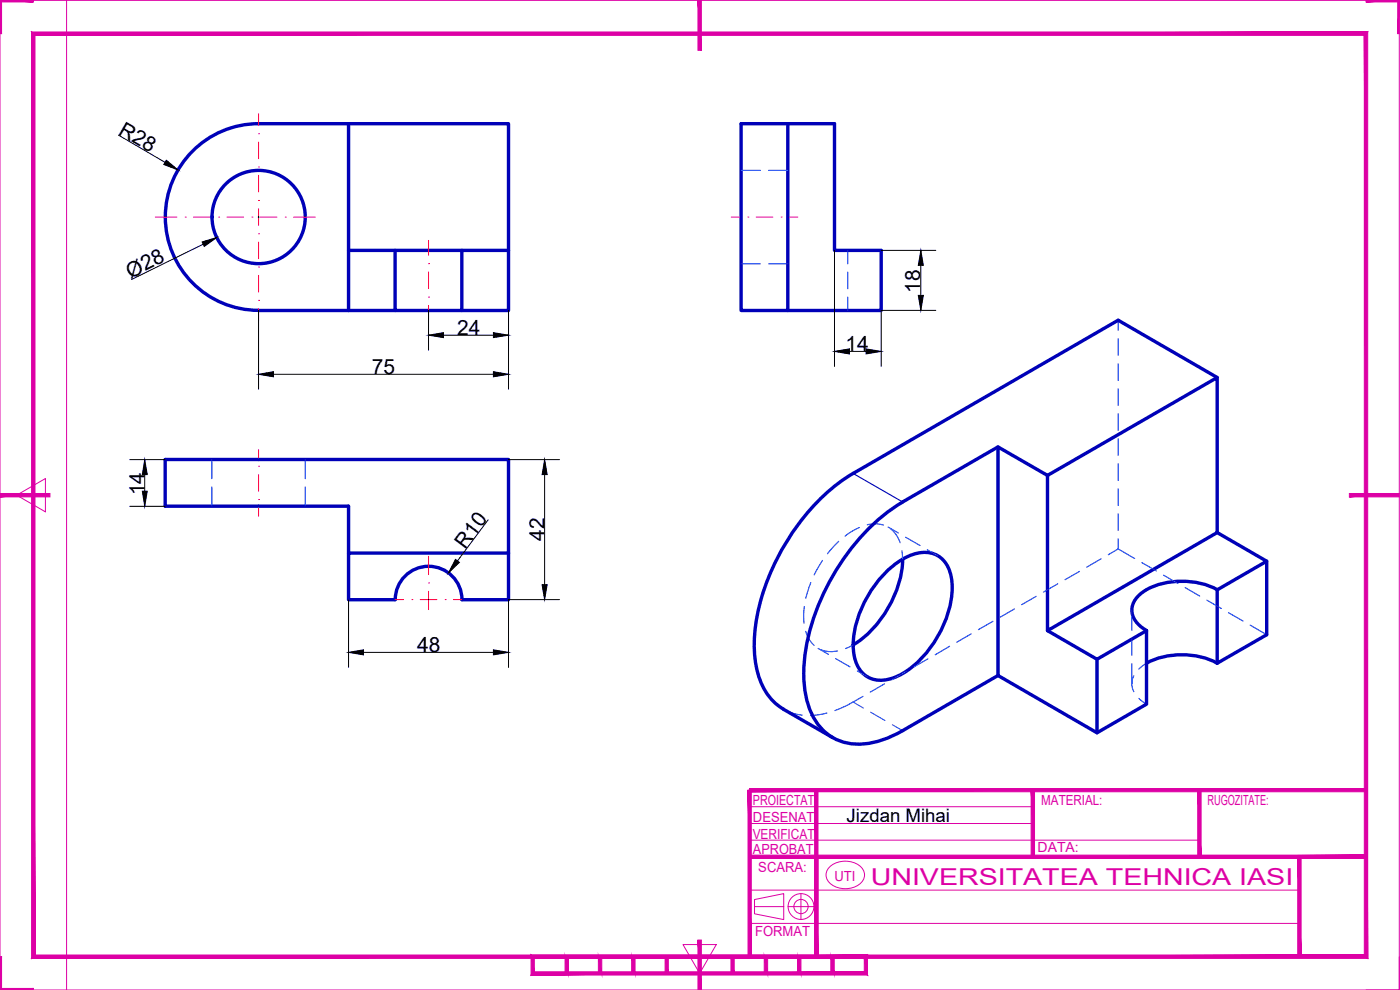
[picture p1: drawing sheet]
<svg xmlns="http://www.w3.org/2000/svg" width="420mm" height="297mm" viewBox="0 0 420 297" stroke-linecap="round" stroke-linejoin="round" font-family="sans-serif">
<!-- layer: MD_Visible -->
<g fill="none" stroke="#0000b8" stroke-width="1">
<path d="M77.6 37.1h27M77.6 37.1a28 28 0 0 0-28 28 28 28 0 0 0 28 28M104.6 37.1h48v38M104.6 37.1v38M236.4 37.1v56.1h-14v-56.1h28v38h14.1v18.1h-28.1M118.6 75.1v18.1h20v-18.1M152.6 75.1h-48v18.1M152.6 75.1v18.1h-14M77.6 93.2h41M365.3 113.3l-29.7-17.2-79.6 46M299.5 134.1l-28.6 16.5M256.1 142a64.9 64.9 0 0 0-26 32.7 47.2 47.2 0 0 0-3 26.1 17.9 17.9 0 0 0 7.9 11.9"/>
<path d="M270.9 150.6a63.7 63.7 0 0 0-24.6 29.4 50 50 0 0 0-4.4 29.2 16.6 16.6 0 0 0 11.1 13.4 21.7 21.7 0 0 0 15.7-2.2l30.8-17.7M314.4 142.6l50.9-29.3v46.5l-50.9 29.4zM314.4 142.6l-14.9-8.5v68.6l29.7 17.2v-22.1M365.3 159.8l14.9 8.6-14.9 8.6v22M104.6 165.9v-14h-55v-14h103v28M118.6 179.9a10 10 0 0 1 10-10 10 10 0 0 1 10 10M152.6 165.9h-48v14h14M152.6 165.9v14h-14M265.7 171.8a19.1 19.1 0 0 1 11-6 8 8 0 0 1 8.8 7.3 29 29 0 0 1-6 20.9 24.1 24.1 0 0 1-13 9.9 8 8 0 0 1-10.1-7.1 29 29 0 0 1 5.9-21zM270.9 167.7a32.9 32.9 0 0 1-14.9 25.8M365.3 176.9a23 23 0 0 0-22.4 .8 6 6 0 0 0-2.4 8.2 9.7 9.7 0 0 0 3.6 3.3M380.2 168.4v22l-14.9 8.6"/>
<path d="M314.4 189.2l14.8 8.6 14.9-8.6v22.1l-14.9 8.6M344.1 199a23.5 23.5 0 0 1 21.2 0M235 212.8l14.9 8.5"/>
<circle cx="77.6" cy="65.1" r="14"/>
</g>
<!-- layer: MD_Hidden -->
<g fill="none" stroke="#003fff" stroke-width=".34">
<path d="M222.4 51.1h5.8M230.7 51.1h5.7M222.4 79.1h5.8M230.7 79.1h5.7M254.4 75.1v4M254.4 81.6v5M254.4 89.1v4.1M335.6 96.1v3M335.6 101.6v5M335.6 109.2v5M335.6 116.7v5M63.6 137.9v5.7"/>
<path d="M91.6 137.9v5.7M335.6 124.1v5M335.6 131.6v5M335.6 139.1v5.1M63.6 146.1v5.8M91.6 146.1v5.8M257.9 158.3l-2.3 1.2-2 1.4M260.3 157.5l.5-.2a8.6 8.6 0 0 1 4.4 .3M266.5 158.1l3.1 1.8M267.4 158.7a8.7 8.7 0 0 1 2.7 4.1M335.6 146.7v5M335.6 154.2v5"/>
<path d="M243.3 174.8l-1.5 4.7M246.8 168.1l-2.5 4.4M251.7 162.4l-3.4 3.7M270.7 165.3l.2 2.5M271.8 161.2l4.3 2.5M278.3 165l3.1 1.7M311 178.9l-4.4 2.5M317.5 175.2l-4.4 2.5M324 171.4l-4.4 2.5M330.5 167.7l-4.4 2.5M335.6 161.7v3M335.6 164.7l4.9 2.9"/>
<path d="M335.6 164.7l-3 1.7M342.7 168.8l4.3 2.5M349.2 172.6l4.3 2.5M355.7 176.3l4.3 2.5M241.4 182l-.2 2.4 .1 2.6M241.8 189.4a8.8 8.8 0 0 0 2.5 4.3M245.5 194.5l3.1 1.8M246.4 195a8.4 8.4 0 0 0 5 .3M250.8 197.6l4.3 2.5M256 193.5l-2.3 1.1M278.5 197.7l-4.3 2.5M285 193.9l-4.3 2.6"/>
<path d="M291.5 190.2l-4.4 2.5M298 186.4l-4.4 2.5M304.5 182.7l-4.4 2.5M339.7 183.1v6M339.7 191.6v5M339.7 199.1v6M344.1 199l-2.3 1.8M362.2 180.1l4.3 2.5M368.7 183.8l4.3 2.5M375.2 187.6l5 2.8M235 212.8a14.2 14.2 0 0 0 5.7 1.8M248.2 213.9l-5 .8"/>
<path d="M257.3 201.3l3.1 1.8M259 208.9a47 47 0 0 1-8.4 4.3M265.5 205.2l-4.3 2.5M272 201.5l-4.3 2.4M340.3 202.8l-.1 .1a5 5 0 0 0 .1 4.6M341.8 209.5l2.3 1.8"/>
</g>
<!-- layer: MD_Visible Narrow -->
<path d="M256 142.1l14.9 8.5" fill="none" stroke="#0000b8" stroke-width=".34"/>
<!-- layer: MD_Hidden Narrow -->
<path d="M256 210.6l3.1 1.9M261.3 213.7l4.3 2.5M267.8 217.5l3.1 1.7" fill="none" stroke="#003fff" stroke-width=".3"/>
<!-- layer: FORMAT -->
<g fill="none" stroke="#dd00a5" stroke-width=".3">
<path d="M0 .1h419.9v296.9h-419.9zM20 .1v296.9M5 148.6l8.6-5v10zM245 237.1h25M225 242h85M225 247.1h85M225 252.1h135M249.3 259.9a7 7 0 0 1 9.8 1.2 3.7 3.7 0 0 1-2.5 5 6.8 6.8 0 0 1-8.3-2.1 3.3 3.3 0 0 1 1-4.1zM225 267.1h165M225 277.1h165M226.4 269.9l8.8-1.8v3.9h-8.8zM226.4 272v2.2l8.8 1.7v-3.9"/>
<path d="M236.5 272h7.8M240.4 268.1v7.8M159.9 292h.1M160.1 287h.1M175.9 287h.1M176.1 292h.1M180.8 292h.1M181.1 287h.1M196.8 287h.1M197.1 292h.1M201.8 292h.1M202.1 287h.1"/>
<path d="M205 283.4h10l-5 8.6zM217.8 287h.1M222.9 292h.1M238.8 287h.1M243.9 292h.1M259.9 287h.1M419.9 287v10h-9.9"/>
<circle cx="240.4" cy="272" r="3.9"/>
<circle cx="240.4" cy="272" r="2.14"/>
</g>
<g fill="#dd00a5" stroke="#dd00a5" stroke-width=".3">
<path d="M10.5 286.5l-1 1.1 399.9-1.1zM9.5 287.6l399.9-1.1 1.1 1.1zM409.4 10.6v275.9l1.1 1.1zM409.4 10.6l1.1-1v278zM10.5 10.6h398.9l1.1-1zM9.5 9.6h401l-400 1zM9.5 9.6l1 276.9v-275.9zM9.5 9.6l1 276.9-1 1.1z"/>
<path d="M0 148.1v1l15-1zM0 149.1l15-1v1z"/>
<path d="M405 149.1h14.9v-1zM405 148.1h14.9l-14.9 1z"/>
<path d="M209.5 .1l1 15v-15zM209.5 .1l1 15h-1z"/>
<path d="M209.5 282.1v14.9h1zM209.5 282.1h1v14.9z"/>
<path d="M160.4 287.6h99l.9-1.1zM159.4 286.5h100.9l-99.9 1.1zM159.4 286.5l1 5.1v-4zM159.4 286.5l1 5.1-1 1zM160.4 291.6l-1 1 100-1zM159.4 292.6l100-1 .9 1zM259.4 287.6v4l.9 1zM260.3 286.5v6.1l-.9-5z"/>
<path d="M219.4 287l.9 5v-5zM219.4 287l.9 5h-.9z"/>
<path d="M229.4 287l1 5v-5zM229.4 287l1 5h-1z"/>
<path d="M239.4 287l1 5v-5zM239.4 287l1 5h-1z"/>
<path d="M249.3 287l1.1 5v-5zM249.3 287l1.1 5h-1.1z"/>
<path d="M199.6 287l1 5v-5zM199.6 287l1 5h-1z"/>
<path d="M189.6 287l1 5v-5zM189.6 287l1 5h-1z"/>
<path d="M179.6 287l1 5v-5zM179.6 287l1 5h-1z"/>
<path d="M169.6 287l1 5v-5zM169.6 287l1 5h-1z"/>
<path d="M0 .1v.5h10zM0 .1h10v.5z"/>
<path d="M0 .1v10h.5zM0 .1h.5v10z"/>
<path d="M410 .1v.5l9.9-.5zM410 .6l9.9-.5v.5z"/>
<path d="M419.5 .1v10l.4-10zM419.9 .1v10h-.4z"/>
<path d="M0 297h10v-.4zM0 296.6h10l-10 .4z"/>
<path d="M.5 287l-.5 10h.5zM0 287h.5l-.5 10z"/>
<path d="M225 237.6h185v-1zM225 236.6h185l-185 1z"/>
<path d="M225 257.6h185v-1zM225 256.6h185l-185 1z"/>
<path d="M224.5 237.1l1 49.9v-49.9zM224.5 237.1l1 49.9h-1z"/>
<path d="M244.5 237.1l1 49.9v-49.9zM244.5 237.1l1 49.9h-1z"/>
<path d="M309.5 237.1l1 20v-20zM309.5 237.1l1 20h-1z"/>
<path d="M359.5 237.1l1 20v-20zM359.5 237.1l1 20h-1z"/>
<path d="M244.5 257.1l1 29.9v-29.9zM244.5 257.1l1 29.9h-1z"/>
<path d="M389.5 257.1v29.9h1zM389.5 257.1h1v29.9z"/>
</g>
<!-- layer: axe -->
<g fill="none" stroke="#ff003f" stroke-width=".3">
<path d="M77.6 34.1v3.5M77.6 40.1h.1M77.6 50.1h.1M77.6 42.6v5M77.6 52.6v5M46.6 65.1h6.5M55.6 65.1h.1M58.1 65.1h5M65.6 65.1h.1M68.1 65.1h5M75.6 65.1h.1M77.6 60.1h.1"/>
<path d="M77.6 70.1h.1M77.6 62.6v5M77.6 72.6v5M78.1 65.1h5M85.6 65.1h.1M88.1 65.1h6.5M128.6 79.1h.1M128.6 72.1v4.5M219.5 65.1h2.5M224.5 65.1h.1M226.9 65.1h5M234.4 65.1h.1"/>
<path d="M236.9 65.1h2.5M77.6 80.1h.1M77.6 90.1h.1M77.6 82.6v5M77.6 92.6v3.5M128.6 89.1h.1M128.6 81.6v5M128.6 91.6v4.5M77.6 139.9h.1M77.6 134.9v2.5M77.6 149.9h.1M77.6 142.4v5"/>
<path d="M77.6 152.4v2.5M118.6 179.9h2.5M123.6 179.9h.1M126.1 179.9h5M128.6 174.9h.1M128.6 166.9v5.5M128.6 177.4v5.5M133.6 179.9h.1M136.1 179.9h2.5"/>
</g>
<!-- layer: 0 -->
<g fill="none" stroke="#000" stroke-width=".3">
<path d="M35.6 40.5l13.9 8.2M61 73.3l-21.5 10.5M77.5 65.1h.2M77.6 65.1v.1M250.4 75.1v34.8M264.5 75.1h16.3M276.4 79.6v9M77.6 93.1v23.7M128.6 93.1v12M152.6 93.1v23.7M280.8 93.1h-16.3v16.8M82.1 112.3h66"/>
<path d="M133.1 100.6h15M254.9 105.4h5M38.9 137.9h10.7M152.6 137.9h15.3M38.9 151.9h10.7M43.4 142.4v5M146.5 155.9l-9.2 12.4M163.4 142.4v33M104.6 179.9v20.3M128.5 179.9h.2M128.6 179.8v.2M167.9 179.9h-15.3v20.3"/>
<path d="M109.1 195.7h39"/>
</g>
<g fill="#000" stroke="#000" stroke-width=".3">
<path d="M49.9 48.1l3.5 2.9-4.3-1.7zM60.7 72.6l4.3-1.3-3.7 2.6zM276.4 75.1l.7 4.5h-1.5zM128.6 100.6l4.5-.8v1.5zM148.1 99.8l4.5 .8-4.5 .7zM275.6 88.6h1.5l-.7 4.5zM77.6 112.3l4.5-.8v1.6zM148.1 111.5l4.5 .8-4.5 .8zM250.4 105.4l4.5-.7v1.5zM259.9 104.7l4.6 .7-4.6 .8zM43.4 137.9l.8 4.5h-1.5zM42.7 147.4h1.5l-.8 4.5z"/>
<path d="M163.4 137.9l.8 4.5h-1.5zM136.7 167.8l1.2 .9-3.3 3.2zM162.7 175.4h1.5l-.8 4.5zM104.6 195.7l4.5-.7v1.5zM148.1 195l4.5 .7-4.5 .8z"/>
</g>
<text font-size="7" fill="#dd00a5" x="261.3" y="265.7">UNIVERSITATEA TEHNICA IASI</text>
<g font-size="6.3">
<text x="35.3" y="40.2" transform="rotate(30 35.3 40.2)">R28</text>
<text x="39.2" y="83.6" transform="rotate(-26 39.2 83.6)">Ø28</text>
<text x="276.2" y="87.8" transform="rotate(-90 276.2 87.8)">18</text>
<text x="137.2" y="100.4">24</text>
<text x="253.7" y="105.4">14</text>
<text x="111.6" y="112.1">75</text>
<text x="43.3" y="148.6" transform="rotate(-90 43.3 148.6)">14</text>
<text x="139.6" y="164.9" transform="rotate(-53 139.6 164.9)">R10</text>
<text x="163.4" y="162.2" transform="rotate(-90 163.4 162.2)">42</text>
<text x="125.2" y="195.6">48</text>
</g>
<text font-size="5.6" x="254.1" y="246.6">Jizdan Mihai</text>
<g font-size="4.2" fill="#dd00a5">
<text x="226" y="241.6">PROIECTAT</text>
<text x="312.5" y="241.6">MATERIAL:</text>
<text x="362.4" y="241.6">RUGOZITATE:</text>
<text x="225.9" y="251.6">VERIFICAT</text>
<text x="226" y="246.7">DESENAT</text>
<text x="226" y="256.2">APROBAT</text>
<text x="311.4" y="255.8">DATA:</text>
<text x="227.6" y="261.7">SCARA:</text>
<text x="250.4" y="264.2">UTI</text>
<text x="226.6" y="280.8">FORMAT</text>
</g>
</svg>
